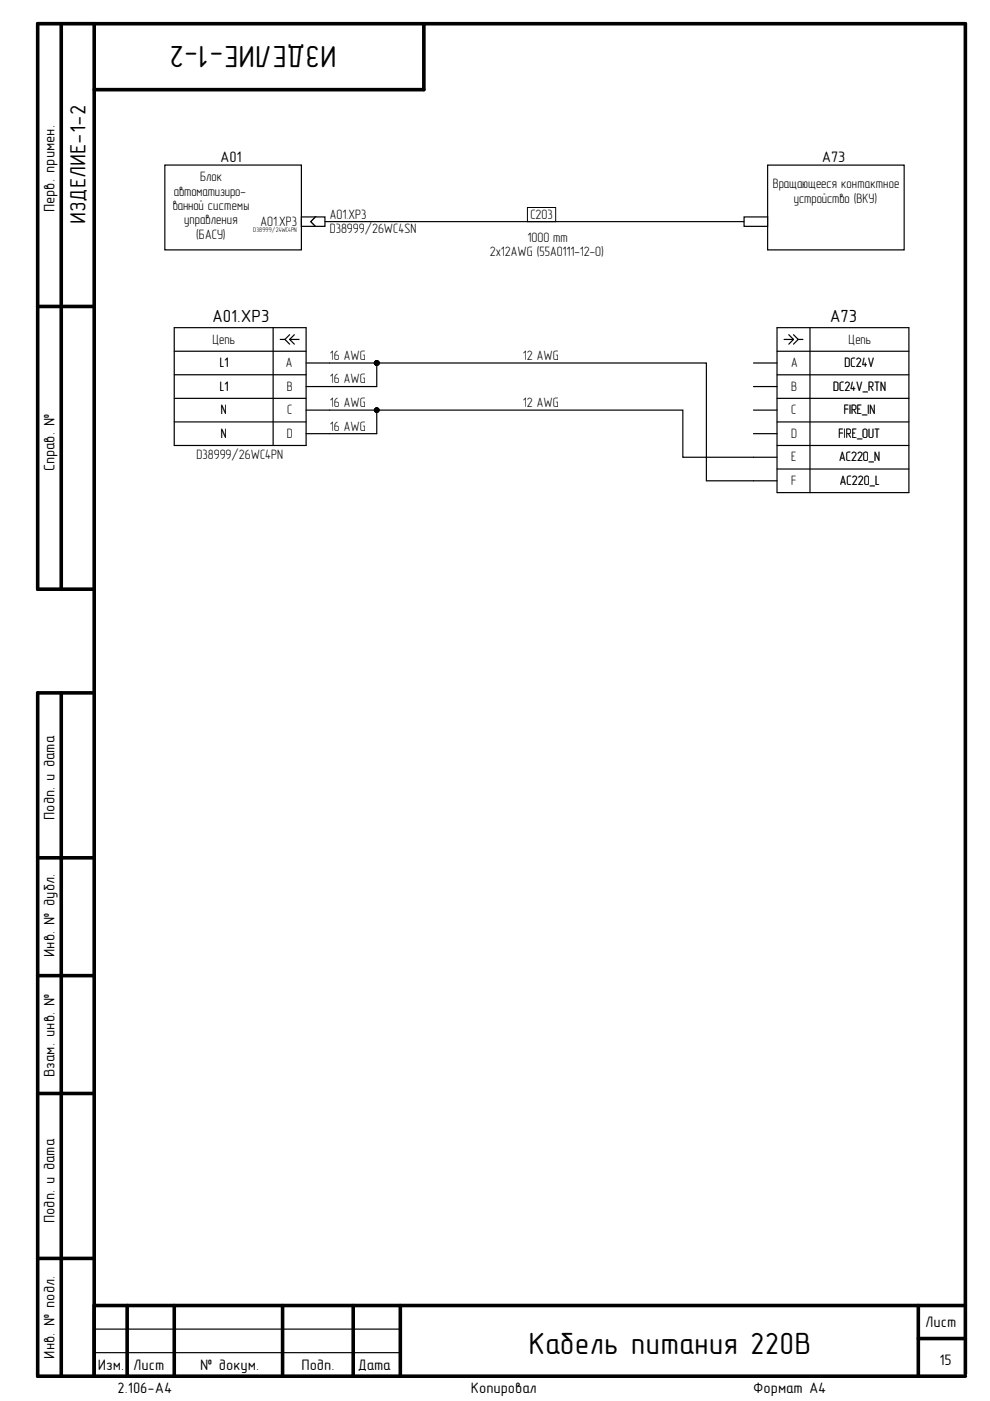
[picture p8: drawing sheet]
<svg xmlns="http://www.w3.org/2000/svg" width="210mm" height="297mm" viewBox="0 0 210 297" stroke-linecap="round" stroke-linejoin="round" font-family="sans-serif">
<g fill="none" stroke="#000" stroke-width=".76">
<path d="M13 5v119.9M20 5v286.8M89.9 5v14h-69.9M8 65h12M20 124.9h-12v-119.9h196.7v286.3M8 146.9v144.9h196.7M8 146.9h12M13 146.9v144.9M8 181.9h12M8 206.9h12M8 231.8h12M8 266.8h12"/>
<path d="M20 276.8h184.7M27 276.8v15M36.9 276.8v15M59.9 276.8v15M74.9 276.8v15M84.9 276.8v15M194.7 276.8v15M194.7 283.8h10"/>
</g>
<path d="M35 35h28.9v18h-28.9zM162.8 35h28.9v18h-28.9zM20 286.8h64.9M20 281.8h64.9" fill="none" stroke="#000" stroke-width=".25"/>
<path d="M111.8 44h6v3h-6z" fill="none" stroke="#000" stroke-width=".21"/>
<path d="M63.9 46h3l-1 1 1 1h-3z" fill-rule="evenodd" fill="#fff"/>
<path d="M63.9 46h3l-1 1 1 1h-3z" fill="none" stroke="#000" stroke-width=".25"/>
<path d="M66.9 46h2v2h-2l-1-1z" fill-rule="evenodd" fill="#fff"/>
<path d="M66.9 46h2v2h-2l-1-1z" fill="none" stroke="#000" stroke-width=".25"/>
<path d="M157.8 46h5v2h-5z" fill-rule="evenodd" fill="#fff"/>
<g fill="none" stroke="#000" stroke-width=".25">
<path d="M68.9 47h88.9M157.8 46h5v2h-5zM36.9 69.5h28v25h-28zM36.9 74.5h28M36.9 79.5h28M57.9 69.5v25M59.4 72h1M60.4 72l1 1M61.4 72l1 1M61.4 72h2M61.4 71l-1 1M62.4 71l-1 1"/>
<path d="M64.9 77h15M79.9 77h69.9v24.9h14.9M79.9 77v5h-15M159.8 77h4.9M164.8 69.5h27.9v34.9h-27.9zM164.8 74.5h27.9M164.8 79.5h27.9M166.2 72h2M167.2 71l1 1M168.2 72l-1 1M168.2 71l1 1M169.2 72h1"/>
<path d="M169.2 72l-1 1M171.7 69.5v34.9M36.9 84.5h28M36.9 89.5h28M64.9 92h15v-5h64.9v9.9h19.9M64.9 87h15M159.8 82h4.9M159.8 87h4.9M159.8 92h4.9M164.8 84.5h27.9M164.8 89.5h27.9M164.8 94.5h27.9"/>
<path d="M164.8 99.4h27.9"/>
</g>
<g fill="#000">
<circle cx="79.9" cy="77" r=".51"/>
<circle cx="79.9" cy="87" r=".51"/>
</g>
<g fill="none" stroke="#000" stroke-width=".21">
<circle cx="79.9" cy="77" r=".51"/>
<circle cx="79.9" cy="87" r=".51"/>
</g>
<g font-size="6.5">
<text x="71.4" y="9.8" transform="rotate(-180 71.4 9.8)">ИЗДЕЛИЕ-1-2</text>
<text x="112" y="287">Кабель питания 220В</text>
</g>
<text font-size="4.7" x="18.1" y="47.5" transform="rotate(-90 18.1 47.5)">ИЗДЕЛИЕ-1-2</text>
<g font-size="3.7">
<text x="45" y="68.2">A01.XP3</text>
<text x="175.9" y="68.2">A73</text>
</g>
<g font-size="3.2">
<text x="46.7" y="34.3">A01</text>
<text x="174.3" y="34.3">A73</text>
<text x="11.6" y="45" transform="rotate(-90 11.6 45)">Перв. примен.</text>
<text x="11.6" y="99.9" transform="rotate(-90 11.6 99.9)">Справ. №</text>
<text x="11.6" y="173.9" transform="rotate(-90 11.6 173.9)">Подп. и дата</text>
<text x="11.6" y="202.9" transform="rotate(-90 11.6 202.9)">Инв. № дубл.</text>
<text x="11.6" y="228.4" transform="rotate(-90 11.6 228.4)">Взам. инв. №</text>
<text x="11.6" y="259.3" transform="rotate(-90 11.6 259.3)">Подп. и дата</text>
<text x="196.2" y="281.4">Лист</text>
<text x="11.6" y="288.1" transform="rotate(-90 11.6 288.1)">Инв. № подл.</text>
<text x="20.7" y="290.4">Изм.</text>
<text x="28.2" y="290.4">Лист</text>
<text x="42.4" y="290.4">№ докум.</text>
<text x="63.9" y="290.4">Подп.</text>
<text x="75.8" y="290.4">Дата</text>
<text x="199.2" y="289.4">15</text>
<text x="24.9" y="295.4">2.106-A4</text>
<text x="99.9" y="295.4">Копировал</text>
<text x="159.7" y="295.4">Формат А4</text>
</g>
<g font-size="2.9">
<text x="36.9" y="41.5">автоматизиро-</text>
<text x="42.4" y="38.4">Блок</text>
<text x="163.9" y="39.9">Вращающееся контактное</text>
<text x="36.6" y="44.5">ванной системы</text>
<text x="39.1" y="47.5">управления</text>
<text x="55.2" y="47.9">A01.XP3</text>
<text x="69.9" y="46.4">A01.XP3</text>
<text x="112.4" y="46.4">С203</text>
<text x="168.3" y="43">устройство (ВКУ)</text>
<text x="41.6" y="50.6">(БАСУ)</text>
<text x="69.9" y="49.4">D38999/26WC4SN</text>
<text x="111.9" y="51.4">1000 mm</text>
<text x="103.8" y="54.3">2x12AWG (55A0111-12-0)</text>
<text x="45.1" y="72.8">Цепь</text>
<text x="46.6" y="77.8">L1</text>
<text x="60.6" y="77.8">A</text>
<text x="69.9" y="76.3">16 AWG</text>
<text x="110.8" y="76.3">12 AWG</text>
<text x="167.7" y="77.8">A</text>
<text x="179.1" y="77.8">DC24V</text>
<text x="179.9" y="72.8">Цепь</text>
<text x="46.6" y="82.8">L1</text>
<text x="60.8" y="82.8">B</text>
<text x="69.9" y="81.3">16 AWG</text>
<text x="167.7" y="82.8">B</text>
<text x="176.6" y="82.8">DC24V_RTN</text>
<text x="46.8" y="87.8">N</text>
<text x="60.9" y="87.8">C</text>
<text x="69.9" y="86.3">16 AWG</text>
<text x="110.8" y="86.3">12 AWG</text>
<text x="167.7" y="87.8">C</text>
<text x="178.9" y="87.8">FIRE_IN</text>
<text x="46.8" y="92.8">N</text>
<text x="60.8" y="92.8">D</text>
<text x="69.9" y="91.3">16 AWG</text>
<text x="167.7" y="92.8">D</text>
<text x="177.8" y="92.8">FIRE_OUT</text>
<text x="41.7" y="97.4">D38999/26WC4PN</text>
<text x="167.7" y="97.8">E</text>
<text x="177.9" y="97.8">AC220_N</text>
<text x="167.7" y="102.8">F</text>
<text x="178.1" y="102.8">AC220_L</text>
</g>
<text font-size="1.4" x="53.7" y="49.2">D38999/24WC4PN</text>
</svg>
